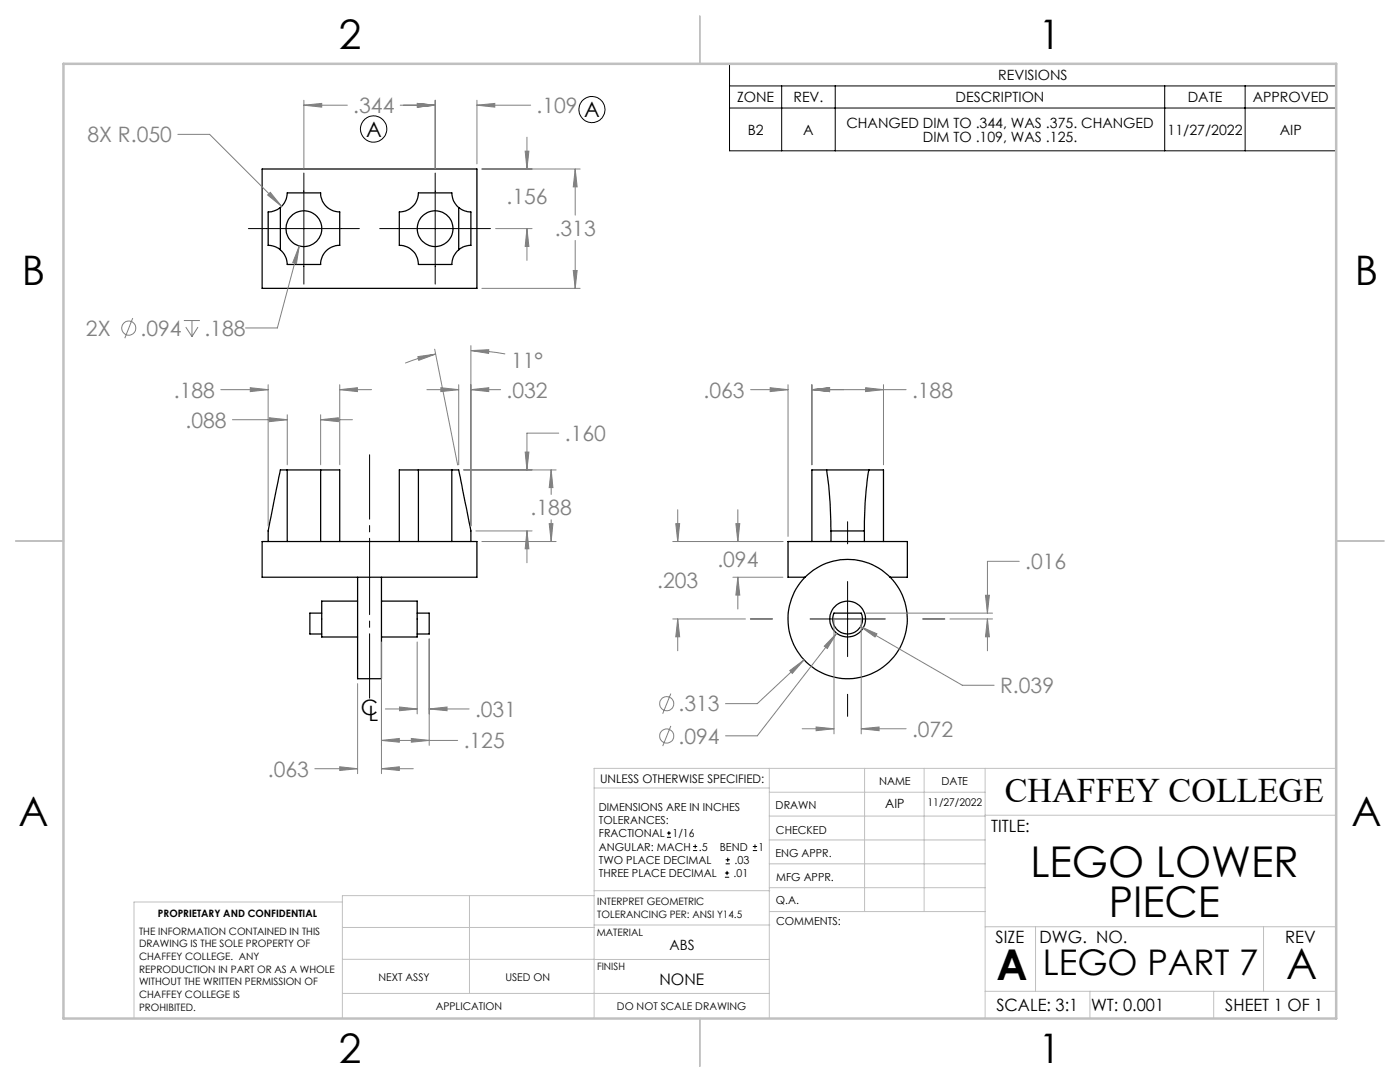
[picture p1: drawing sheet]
<svg xmlns="http://www.w3.org/2000/svg" width="279mm" height="216mm" viewBox="0 0 279 216" stroke-linecap="round" stroke-linejoin="round" font-family="sans-serif">
<g fill="none" stroke="#000" stroke-width=".25">
<path d="M52.3 33.7h42.9v23.8h-42.9zM56 41.4a4 4 0 0 0 1.3-2.9h6.7a3.8 3.8 0 0 0 3.8 3.8v6.7a3.7 3.7 0 0 0-3.8 3.8h-6.7a4 4 0 0 0-1.3-3M56 41.4l-1.4 .7-1.1 .2v6.7l1.3 .2 1.2 .6M56 41.4v8.4M91.5 41.4a3.7 3.7 0 0 1-1.3-2.9h-6.7a3.9 3.9 0 0 1-3.8 3.8v6.7a3.8 3.8 0 0 1 3.8 3.8h6.7a3.7 3.7 0 0 1 1.3-3M91.5 41.4l1.4 .7 1.1 .2v6.7l-1.3 .2-1.2 .6M91.5 41.4v8.4M57.3 93.8h-1.3l-1.9 9.3a17.5 17.5 0 0 0-.6 5M57.3 93.8h6.7M57.3 93.8v14.3M64 93.8h3.8v14.3M64 93.8v14.3"/>
<path d="M83.5 93.8h-3.8v14.3M83.5 93.8v14.3M83.5 93.8h6.7M90.2 93.8h1.3l1.9 9.3a17.5 17.5 0 0 1 .6 5M90.2 93.8v14.3M165 93.8h-3v14.3M165 93.8l.7 6.6 .1 5.5M165 93.8h8.4M173.4 93.8l-.8 6.6-.1 5.5M173.4 93.8h2.9v14.3M52.3 108.1h42.9v7.1h-42.9zM71.4 115.2v20.2h4.7v-20.2"/>
<path d="M71.4 119.9h-7.2v7.2h7.2M76.1 119.9h7.2v7.2h-7.2M160.7 115.2a11.9 11.9 0 0 1 17 0M160.7 115.2a11.9 11.9 0 0 0 .1 16.8 11.9 11.9 0 0 0 16.8 0 11.9 11.9 0 0 0 .1-16.8M160.7 115.2h-3.4v-7.1h23.8v7.1h-3.4M165.8 105.9v2.2M165.8 105.9h6.7M172.5 105.9v2.2M64.2 122.3h-2.4v4.2h2.4M83.3 122.3h2.4v4.2h-2.4M166.4 122.3h5.5a2.97 2.97 0 0 1-2.7 4.2 2.97 2.97 0 0 1-2.8-4.2z"/>
<circle cx="60.6" cy="45.6" r="3.6"/>
<circle cx="86.9" cy="45.6" r="3.6"/>
<circle cx="169.2" cy="123.5" r="3.6"/>
</g>
<g fill="none" stroke="#808080" stroke-width=".2">
<path d="M35.5 26.8h6.3l14.4 14.4M53.9 38.4l2.3 2.8-2.8-2.3zM60.6 21l3.6-.4v.8zM60.6 21h8.7M60.6 20v13.5M79.9 21h7M83.3 20.6l3.6 .4-3.6 .4zM86.9 20v13.5M95.2 21l3.5-.4v.8zM95.2 20v12.7M95.2 21h10.7M96.2 33.7h19.6"/>
<path d="M104.8 30.2h.8l-.4 3.5zM105.2 27.4v6.3M114.8 33.7l.4 3.6h-.8zM114.8 33.7v9.2M59.7 49.1l-.5 3.5-.8-.2zM59.7 49.1l-4.3 16.3h-6.4M96.2 57.5h19.6M98.9 45.6h7.3M105.2 45.6l.4 3.6h-.8zM105.2 45.6v6.4M114.4 54h.8l-.4 3.5zM114.8 48v9.5"/>
<path d="M26.5 63.5l-1.6 4M36.7 64h3.2M37.1 65.3l1.2 1.9M38.3 64v3.2M39.5 65.3l-1.2 1.9M44.1 77.8h9.4M50 77.4l3.5 .4-3.5 .3zM53.5 76.8v28.2M67.8 77.8l3.5-.4v.7zM67.8 77.8h6.4M67.8 76.8v15.9M83.4 71.2l3.5-.5-3.3 1.2z"/>
<path d="M85.2 77.8h6.3M86.7 69.7l4.6 23.1M86.9 70.7l-3.8 .9-2.2 .9M88 77.4l3.5 .4-3.5 .3zM91.5 76.8v15.9M94 77.8l3.5-.4v.7zM94 70l3.5-.2v.7zM94 70a37.5 37.5 0 0 1 6.8 .6M94 69v36M94 77.8h5.9M149.8 77.8h7.5M153.7 77.4l3.6 .4-3.6 .3z"/>
<path d="M157.3 76.8v30.2M162 77.8l3.6-.4v.7zM162 77.8h18.8M162 76.8v15.9M172.8 77.4l3.5 .4-3.5 .3zM176.3 76.8v15.9M46.4 83.7h10.9M53.8 83.4l3.5 .3-3.5 .4zM57.3 82.8v9.9M64 83.7l3.5-.3v.7zM64 82.8v9.9M64 83.7h6.3"/>
<path d="M92.5 93.8h18.5M104.8 90.2h.8l-.4 3.6zM110 93.8l.3 3.5h-.7zM110 93.8v4.9M111.5 86.4h-6.3v7.4M95 105.9h11.2M96.2 108.1h14.8M105.2 105.9l.4 3.6h-.8zM105.2 105.9v6.4M109.6 104.5h.7l-.3 3.6zM110 103.7v4.4M134.3 108.1h21.9"/>
<path d="M134.9 104.5h.7l-.3 3.6zM135.3 101.7v6.4M146.3 115.2h9.9M146.9 104.5h.7l-.4 3.6zM147.2 115.2l.4 3.5h-.7zM147.2 101.7v6.4M147.2 115.2v6.3M196.7 118.8h.7l-.3 3.5zM203.4 112h-6.3v10.3M71.4 136.4v18M76.1 128.1v26.3M83.3 128.1v14.4"/>
<path d="M85.7 127.5v21.2M133.9 138.4l-1.6 4M134.3 123.5h14.5M135.3 123.5l.3 3.6h-.7zM135.3 123.5v6.4M157.6 133.8l2.9-2.1-2.4 2.7zM160.5 131.7l-9.4 8.7h-6.3M166.4 123.3v23.1M167 126.4l-1.9 3-.6-.5zM167 126.4l-15.9 20.4h-6.3M171.7 125l3.3 1.5-.4 .6zM171.7 125l20.4 11.7h6.3"/>
<path d="M171.9 123.3v23.1M172.9 122.3h25.2M189.6 123.5h8.5M197.1 123.5l.3 3.6h-.7zM197.1 123.5v6.4M62.8 153.4h8.6M67.8 153l3.6 .4-3.6 .3zM76.1 153.4l3.6-.4v.7zM76.1 147.7l3.6-.3v.7zM76.1 153.4h6.4M76.1 147.7h15.2M76.9 141.5h6.4"/>
<path d="M79.7 141.1l3.6 .4-3.6 .3zM82.1 147.4l3.6 .3-3.6 .4zM85.7 141.5l3.5-.4v.7zM85.7 141.5h7.9M133.9 144.9l-1.6 4M160.1 145.4h6.3M162.9 145.1l3.5 .3-3.5 .4zM171.9 145.4l3.5-.3v.7zM171.9 145.4h8.9"/>
<circle cx="25.7" cy="65.5" r="1.41"/>
<circle cx="133.1" cy="146.9" r="1.41"/>
<circle cx="133.1" cy="140.4" r="1.41"/>
</g>
<g fill="none" stroke="#000" stroke-width=".2">
<path d="M145.6 12.7h121.1v17.4h-121.1zM145.6 17.1h121.1M156 17.1v13M166.7 17.1v13M232.4 17.1v13M248.5 17.1v13M60.6 34.5v22.2M86.9 34.5v22.2M145.6 21.6h121.1M49.6 45.6h22.1M75.8 45.6h22.1M169.2 104.1v4.4"/>
<path d="M169.2 116v15M149.8 123.5h4.4M161.7 123.5h15M169.2 138.5v4.4M184.1 123.5h4.5M133.1 167.1h.8M133.1 166.2h.8M133.5 165.8v.9M138.3 169.7h.8M138.3 168.9h.8M138.7 168.5v.8M144.7 175h.8"/>
<path d="M144.7 174.2h.8M144.8 172.4h.9M144.8 171.6h.9M145.1 173.8v.8M145.2 171.1v.9M150.2 169.7h.9M150.2 168.9h.9M150.7 168.5v.8"/>
<circle cx="74.6" cy="25.7" r="2.63"/>
<circle cx="118.1" cy="21.9" r="2.6"/>
</g>
<path d="M73.8 90.7v48.6" fill="none" stroke="#000" stroke-width=".2" stroke-dasharray="15.2 1.3 1.3 1.3" stroke-dashoffset="2.4"/>
<g fill="none" stroke="#c0c0c0" stroke-width=".2">
<path d="M118.6 157.2h34.9M153.5 153.3v49.9M153.5 158.1h43.1M172.5 153.3v28.6M184.4 153.3v28.6M196.6 153.3v49.9M266.7 153.3h-148.1v49.9M68.3 180h-41.6v23.2M93.7 178.7v19.5M118.6 178.7h-50.3v24.5M118.6 177.7h35M153.5 167.6h43.1"/>
<path d="M153.5 162.8h43.1M153.5 172.4h43.1M153.5 177.1h43.1M196.6 162.7h70.1M68.3 198.2h85.2M68.3 191.4l85.2 .1M68.3 185.1h50.3M118.6 184.6h35M153.6 181.9h43M196.6 197.8h70.1M196.6 184.9h70.1M206.7 184.9v12.9"/>
<path d="M217.5 197.8v5.4M242.2 197.8v5.4M252.2 184.9v12.9"/>
</g>
<path d="M139.7 3.2v9.5M3.1 107.9h9.6M266.7 107.9h9.5M139.7 203.2v9.6" fill="none" stroke="#c0c0c0" stroke-width=".25"/>
<path d="M12.7 12.7h254v190.5h-254z" fill="none" stroke="#c0c0c0" stroke-width=".5"/>
<path d="M109.6 104.5h.7l-.3 3.6zM110 93.8l.3 3.5h-.7zM105.2 105.9l.4 3.6h-.8zM104.8 90.2h.8l-.4 3.6zM94 77.8l3.5-.4v.7zM88 77.4l3.5 .4-3.5 .3zM67.8 153l3.6 .4-3.6 .3zM76.1 153.4l3.6-.4v.7zM82.1 147.4l3.6 .3-3.6 .4zM76.1 147.7l3.6-.3v.7zM79.7 141.1l3.6 .4-3.6 .3zM85.7 141.5l3.5-.4v.7zM53.8 83.4l3.5 .3-3.5 .4zM64 83.7l3.5-.3v.7zM50 77.4l3.5 .4-3.5 .3zM67.8 77.8l3.5-.4v.7zM94 70l3.5-.2v.7zM83.4 71.2l3.5-.5-3.3 1.2zM114.4 54h.8l-.4 3.5zM114.8 33.7l.4 3.6h-.8zM53.9 38.4l-.5 .5 2.8 2.3zM83.3 20.6l3.6 .4-3.6 .4zM95.2 21l3.5-.4v.8zM83.3 20.6l3.6 .4-3.6 .4zM60.6 21l3.6-.4v.8zM105.2 45.6l.4 3.6h-.8zM104.8 30.2h.8l-.4 3.5zM59.7 49.1l-1.3 3.3 .8 .2zM162 77.8l3.6-.4v.7zM172.8 77.4l3.5 .4-3.5 .3zM153.7 77.4l3.6 .4-3.6 .3zM162 77.8l3.6-.4v.7zM157.6 133.8l.5 .6 2.4-2.7zM147.2 115.2l.4 3.5h-.7zM146.9 104.5h.7l-.4 3.6zM134.9 104.5h.7l-.3 3.6zM135.3 123.5l.3 3.6h-.7zM171.7 125l2.9 2.1 .4-.6zM167 126.4l-2.5 2.5 .6 .5zM171.9 145.4l3.5-.3v.7zM162.9 145.1l3.5 .3-3.5 .4zM196.7 118.8h.7l-.3 3.5zM197.1 123.5l.3 3.6h-.7z" fill="#808080"/>
<g font-size="8.5">
<text x="205.6" y="175">LEGO LOWER</text>
<text x="221.3" y="183.1">PIECE</text>
<text x="198.9" y="195.5">A</text>
<text x="256.7" y="195.4">A</text>
</g>
<g font-size="8.1">
<text x="67.6" y="9.7">2</text>
<text x="207.3" y="9.7">1</text>
<text x="4.4" y="57">B</text>
<text x="270.4" y="57">B</text>
<text x="3.7" y="164.9">A</text>
<text x="269.7" y="164.9">A</text>
<text x="67.6" y="212.2">2</text>
<text x="207.3" y="212.2">1</text>
</g>
<text font-size="7.1" x="208.1" y="194.6">LEGO PART 7</text>
<text font-size="6.9" x="200.5" y="160.1">CHAFFEY COLLEGE</text>
<g font-size="4.2" fill="#808080">
<text x="70.5" y="22.6">.344</text>
<text x="107.1" y="22.6">.109 A</text>
<text x="17.4" y="28.4">8X R.050</text>
<text x="101.1" y="40.7">.156</text>
<text x="110.7" y="47">.313</text>
<text x="17.2" y="67">2X</text>
<text x="28" y="67">.094</text>
<text x="40.8" y="67">.188</text>
<text x="102" y="73.3">11°</text>
<text x="34.7" y="79.3">.188</text>
<text x="101.1" y="79.3">.032</text>
<text x="140.4" y="79.3">.063</text>
<text x="182" y="79.3">.188</text>
<text x="37" y="85.3">.088</text>
<text x="112.7" y="88">.160</text>
<text x="105.9" y="102.8">.188</text>
<text x="143.2" y="113.2">.094</text>
<text x="204.6" y="113.6">.016</text>
<text x="131.2" y="117.4">.203</text>
<text x="94.8" y="143">.031</text>
<text x="135.4" y="141.9">.313</text>
<text x="199.6" y="138.3">R.039</text>
<text x="92.5" y="149.3">.125</text>
<text x="135.4" y="148.4">.094</text>
<text x="182" y="147">.072</text>
<text x="53.5" y="155">.063</text>
</g>
<g font-size="4.2">
<text x="73.1" y="27.3">A</text>
<text x="72" y="142.7">C</text>
<text x="73.5" y="143.9">L</text>
</g>
<g font-size="3.4">
<text x="197.8" y="166">TITLE:</text>
<text x="198.7" y="188.1">SIZE</text>
<text x="207.5" y="188.1">DWG. NO.</text>
<text x="256.5" y="188.2">REV</text>
<text x="198.8" y="201.7">SCALE: 3:1</text>
<text x="217.7" y="201.8">WT: 0.001</text>
<text x="244.5" y="201.7">SHEET 1 OF 1</text>
</g>
<text font-size="3.2" x="131.6" y="196.6">NONE</text>
<g font-size="2.8">
<text x="199.2" y="16">REVISIONS</text>
<text x="147.1" y="20.4">ZONE</text>
<text x="158.4" y="20.4">REV.</text>
<text x="190.7" y="20.4">DESCRIPTION</text>
<text x="237" y="20.4">DATE</text>
<text x="250" y="20.4">APPROVED</text>
<text x="149.2" y="26.9">B2</text>
<text x="160.3" y="26.9">A</text>
<text x="168.9" y="25.5">CHANGED DIM TO .344, WAS .375. CHANGED</text>
<text x="184.2" y="28.3">DIM TO .109, WAS .125.</text>
<text x="233" y="26.9">11/27/2022</text>
<text x="255.4" y="26.9">AIP</text>
<text x="133.6" y="189.5">ABS</text>
</g>
<text font-size="2.5" x="176.7" y="161.3">AIP</text>
<text font-size="2.4" x="119.8" y="156.2">UNLESS OTHERWISE SPECIFIED:</text>
<g font-size="2.2">
<text x="119.5" y="161.8">DIMENSIONS ARE IN INCHES</text>
<text x="154.8" y="161.4">DRAWN</text>
<text x="175.4" y="156.6">NAME</text>
<text x="187.9" y="156.7">DATE</text>
<text x="119.5" y="164.4">TOLERANCES:</text>
<text x="119.5" y="167.1">FRACTIONAL</text>
<text x="134.2" y="167.1">1/16</text>
<text x="154.9" y="166.3">CHECKED</text>
<text x="119.5" y="172.4">TWO PLACE DECIMAL</text>
<text x="119.5" y="169.7">ANGULAR: MACH</text>
<text x="139.5" y="169.7">.5</text>
<text x="143.6" y="169.7">BEND</text>
<text x="146.6" y="172.4">.03</text>
<text x="151.4" y="169.7">1</text>
<text x="154.8" y="171">ENG APPR.</text>
<text x="119.5" y="175">THREE PLACE DECIMAL</text>
<text x="146.4" y="175">.01</text>
<text x="154.9" y="175.7">MFG APPR.</text>
<text x="154.9" y="180.4">Q.A.</text>
<text x="154.9" y="184.6">COMMENTS:</text>
</g>
<g font-size="2.1">
<text x="185.1" y="160.7">11/27/2022</text>
<text x="75.5" y="195.7">NEXT ASSY</text>
<text x="100.9" y="195.7">USED ON</text>
<text x="86.9" y="201.5">APPLICATION</text>
<text x="123.1" y="201.6">DO NOT SCALE DRAWING</text>
</g>
<g font-size="2">
<text x="31.5" y="182.9">PROPRIETARY AND CONFIDENTIAL</text>
<text x="119.2" y="180.6">INTERPRET GEOMETRIC</text>
<text x="119.2" y="183.1">TOLERANCING PER: ANSI Y14.5</text>
<text x="27.8" y="186.5">THE INFORMATION CONTAINED IN THIS</text>
<text x="27.8" y="189">DRAWING IS THE SOLE PROPERTY OF</text>
<text x="27.8" y="191.6">CHAFFEY COLLEGE. ANY</text>
<text x="119.1" y="186.7">MATERIAL</text>
<text x="27.8" y="194.1">REPRODUCTION IN PART OR AS A WHOLE</text>
<text x="27.8" y="196.6">WITHOUT THE WRITTEN PERMISSION OF</text>
<text x="119.1" y="193.5">FINISH</text>
<text x="27.8" y="199.1">CHAFFEY COLLEGE IS</text>
<text x="27.8" y="201.7">PROHIBITED.</text>
</g>
</svg>
